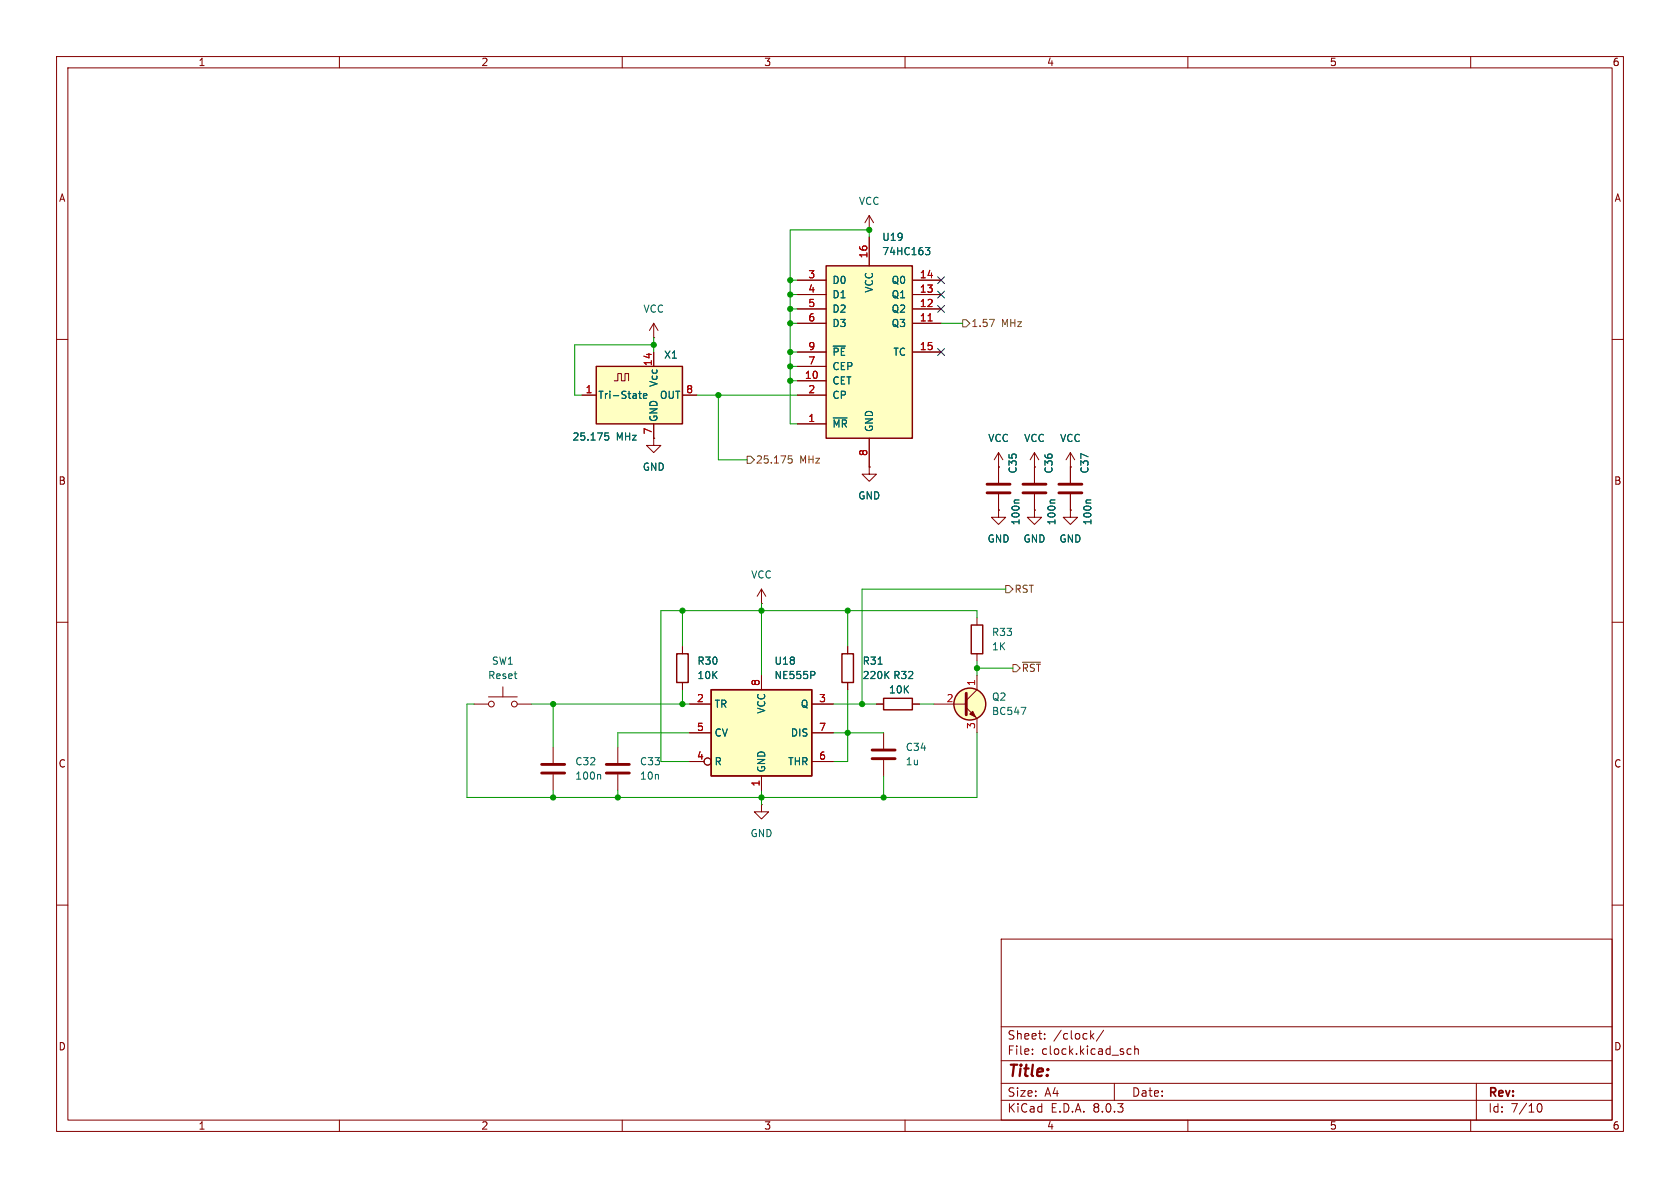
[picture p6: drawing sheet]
(kicad_sch
 (version 20231120)
 (generator "eeschema")
 (generator_version "8.0")
 (paper "A4")
 (lib_symbols
  (symbol "74xx:74LS163"
   (pin_names
    (offset 1.016)) (exclude_from_sim no) (in_bom yes) (on_board yes)
   (property "Reference" "U" (at -7.62 16.51 0) (effects (font (size 1.27 1.27))))
   (property "Value" "74LS163" (at -7.62 -16.51 0) (effects (font (size 1.27 1.27))))
   (property "Footprint" "" (at 0 0 0) (effects (font (size 1.27 1.27)) (hide yes)))
   (property "Datasheet" "http://www.ti.com/lit/gpn/sn74LS163" (at 0 0 0) (effects (font (size 1.27 1.27)) (hide yes)))
   (property "Description" "Synchronous 4-bit programmable binary Counter" (at 0 0 0) (effects (font (size 1.27 1.27)) (hide yes)))
   (property "ki_locked" "" (at 0 0 0) (effects (font (size 1.27 1.27))))
   (symbol "74LS163_1_0"
    (pin input line (at -12.7 -12.7 0) (length 5.08) (name "~{MR}" (effects (font (size 1.27 1.27)))) (number "1" (effects (font (size 1.27 1.27)))))
    (pin input line (at -12.7 -5.08 0) (length 5.08) (name "CET" (effects (font (size 1.27 1.27)))) (number "10" (effects (font (size 1.27 1.27)))))
    (pin output line (at 12.7 5.08 180) (length 5.08) (name "Q3" (effects (font (size 1.27 1.27)))) (number "11" (effects (font (size 1.27 1.27)))))
    (pin output line (at 12.7 7.62 180) (length 5.08) (name "Q2" (effects (font (size 1.27 1.27)))) (number "12" (effects (font (size 1.27 1.27)))))
    (pin output line (at 12.7 10.16 180) (length 5.08) (name "Q1" (effects (font (size 1.27 1.27)))) (number "13" (effects (font (size 1.27 1.27)))))
    (pin output line (at 12.7 12.7 180) (length 5.08) (name "Q0" (effects (font (size 1.27 1.27)))) (number "14" (effects (font (size 1.27 1.27)))))
    (pin output line (at 12.7 0 180) (length 5.08) (name "TC" (effects (font (size 1.27 1.27)))) (number "15" (effects (font (size 1.27 1.27)))))
    (pin power_in line (at 0 20.32 270) (length 5.08) (name "VCC" (effects (font (size 1.27 1.27)))) (number "16" (effects (font (size 1.27 1.27)))))
    (pin input line (at -12.7 -7.62 0) (length 5.08) (name "CP" (effects (font (size 1.27 1.27)))) (number "2" (effects (font (size 1.27 1.27)))))
    (pin input line (at -12.7 12.7 0) (length 5.08) (name "D0" (effects (font (size 1.27 1.27)))) (number "3" (effects (font (size 1.27 1.27)))))
    (pin input line (at -12.7 10.16 0) (length 5.08) (name "D1" (effects (font (size 1.27 1.27)))) (number "4" (effects (font (size 1.27 1.27)))))
    (pin input line (at -12.7 7.62 0) (length 5.08) (name "D2" (effects (font (size 1.27 1.27)))) (number "5" (effects (font (size 1.27 1.27)))))
    (pin input line (at -12.7 5.08 0) (length 5.08) (name "D3" (effects (font (size 1.27 1.27)))) (number "6" (effects (font (size 1.27 1.27)))))
    (pin input line (at -12.7 -2.54 0) (length 5.08) (name "CEP" (effects (font (size 1.27 1.27)))) (number "7" (effects (font (size 1.27 1.27)))))
    (pin power_in line (at 0 -20.32 90) (length 5.08) (name "GND" (effects (font (size 1.27 1.27)))) (number "8" (effects (font (size 1.27 1.27)))))
    (pin input line (at -12.7 0 0) (length 5.08) (name "~{PE}" (effects (font (size 1.27 1.27)))) (number "9" (effects (font (size 1.27 1.27))))))
   (symbol "74LS163_1_1"
    (rectangle (start -7.62 15.24) (end 7.62 -15.24) (stroke (width 0.254) (type default)) (fill (type background)))))
  (symbol "Device:C"
   (pin_numbers hide)
   (pin_names
    (offset 0.254)) (exclude_from_sim no) (in_bom yes) (on_board yes)
   (property "Reference" "C" (at 0.635 2.54 0) (effects (font (size 1.27 1.27)) (justify left)))
   (property "Value" "C" (at 0.635 -2.54 0) (effects (font (size 1.27 1.27)) (justify left)))
   (property "Footprint" "" (at 0.9652 -3.81 0) (effects (font (size 1.27 1.27)) (hide yes)))
   (property "Datasheet" "~" (at 0 0 0) (effects (font (size 1.27 1.27)) (hide yes)))
   (property "Description" "Unpolarized capacitor" (at 0 0 0) (effects (font (size 1.27 1.27)) (hide yes)))
   (symbol "C_0_1"
    (polyline (pts (xy -2.032 -0.762) (xy 2.032 -0.762)) (stroke (width 0.508) (type default)) (fill (type none)))
    (polyline (pts (xy -2.032 0.762) (xy 2.032 0.762)) (stroke (width 0.508) (type default)) (fill (type none))))
   (symbol "C_1_1"
    (pin passive line (at 0 3.81 270) (length 2.794) (name "~" (effects (font (size 1.27 1.27)))) (number "1" (effects (font (size 1.27 1.27)))))
    (pin passive line (at 0 -3.81 90) (length 2.794) (name "~" (effects (font (size 1.27 1.27)))) (number "2" (effects (font (size 1.27 1.27)))))))
  (symbol "Device:R"
   (pin_numbers hide)
   (pin_names
    (offset 0)) (exclude_from_sim no) (in_bom yes) (on_board yes)
   (property "Reference" "R" (at 2.032 0 90) (effects (font (size 1.27 1.27))))
   (property "Value" "R" (at 0 0 90) (effects (font (size 1.27 1.27))))
   (property "Footprint" "" (at -1.778 0 90) (effects (font (size 1.27 1.27)) (hide yes)))
   (property "Datasheet" "~" (at 0 0 0) (effects (font (size 1.27 1.27)) (hide yes)))
   (property "Description" "Resistor" (at 0 0 0) (effects (font (size 1.27 1.27)) (hide yes)))
   (symbol "R_0_1"
    (rectangle (start -1.016 -2.54) (end 1.016 2.54) (stroke (width 0.254) (type default)) (fill (type none))))
   (symbol "R_1_1"
    (pin passive line (at 0 3.81 270) (length 1.27) (name "~" (effects (font (size 1.27 1.27)))) (number "1" (effects (font (size 1.27 1.27)))))
    (pin passive line (at 0 -3.81 90) (length 1.27) (name "~" (effects (font (size 1.27 1.27)))) (number "2" (effects (font (size 1.27 1.27)))))))
  (symbol "Oscillator:ACO-xxxMHz-A"
   (pin_names
    (offset 0.254)) (exclude_from_sim no) (in_bom yes) (on_board yes)
   (property "Reference" "X" (at -5.08 6.35 0) (effects (font (size 1.27 1.27)) (justify left)))
   (property "Value" "ACO-xxxMHz-A" (at 1.27 -6.35 0) (effects (font (size 1.27 1.27)) (justify left)))
   (property "Footprint" "Oscillator:Oscillator_DIP-14" (at 11.43 -8.89 0) (effects (font (size 1.27 1.27)) (hide yes)))
   (property "Datasheet" "http://www.conwin.com/datasheets/cx/cx030.pdf" (at -6.985 3.175 0) (effects (font (size 1.27 1.27)) (hide yes)))
   (property "Description" "HCMOS Crystal Clock Oscillator, DIP14-style metal package" (at 0 0 0) (effects (font (size 1.27 1.27)) (hide yes)))
   (symbol "ACO-xxxMHz-A_0_1"
    (rectangle (start -10.16 5.08) (end 5.08 -5.08) (stroke (width 0.254) (type default)) (fill (type background)))
    (polyline (pts (xy -6.985 2.54) (xy -6.35 2.54) (xy -6.35 3.81) (xy -5.715 3.81) (xy -5.715 2.54) (xy -5.08 2.54) (xy -5.08 3.81) (xy -4.445 3.81) (xy -4.445 2.54)) (stroke (width 0) (type default)) (fill (type none))))
   (symbol "ACO-xxxMHz-A_1_1"
    (pin input line (at -12.7 0 0) (length 2.54) (name "Tri-State" (effects (font (size 1.27 1.27)))) (number "1" (effects (font (size 1.27 1.27)))))
    (pin power_in line (at 0 7.62 270) (length 2.54) (name "Vcc" (effects (font (size 1.27 1.27)))) (number "14" (effects (font (size 1.27 1.27)))))
    (pin power_in line (at 0 -7.62 90) (length 2.54) (name "GND" (effects (font (size 1.27 1.27)))) (number "7" (effects (font (size 1.27 1.27)))))
    (pin output line (at 7.62 0 180) (length 2.54) (name "OUT" (effects (font (size 1.27 1.27)))) (number "8" (effects (font (size 1.27 1.27)))))))
  (symbol "PCM_Transistor_BJT_AKL:BC547"
   (pin_names hide) (exclude_from_sim no) (in_bom yes) (on_board yes)
   (property "Reference" "Q" (at 5.08 1.27 0) (effects (font (size 1.27 1.27)) (justify left)))
   (property "Value" "BC547" (at 5.08 -1.27 0) (effects (font (size 1.27 1.27)) (justify left)))
   (property "Footprint" "Package_TO_SOT_THT_AKL:TO-92_Inline_Wide_CBE" (at 5.08 2.54 0) (effects (font (size 1.27 1.27)) (hide yes)))
   (property "Datasheet" "https://www.tme.eu/Document/6c5d898a533a0762c2bc33eb26c283a8/BC546-550-DTE.pdf" (at 0 0 0) (effects (font (size 1.27 1.27)) (hide yes)))
   (property "Description" "NPN TO-92 transistor, 45V, 100mA, 500mW, Complementary to BC557, Alternate KiCAD Library" (at 0 0 0) (effects (font (size 1.27 1.27)) (hide yes)))
   (symbol "BC547_0_1"
    (polyline (pts (xy 0.635 0.635) (xy 2.54 2.54)) (stroke (width 0) (type default)) (fill (type none)))
    (polyline (pts (xy 0.635 -0.635) (xy 2.54 -2.54) (xy 2.54 -2.54)) (stroke (width 0) (type default)) (fill (type none)))
    (polyline (pts (xy 0.635 1.905) (xy 0.635 -1.905) (xy 0.635 -1.905)) (stroke (width 0.508) (type default)) (fill (type none)))
    (polyline (pts (xy 1.27 -1.778) (xy 1.778 -1.27) (xy 2.286 -2.286) (xy 1.27 -1.778) (xy 1.27 -1.778)) (stroke (width 0) (type default)) (fill (type outline)))
    (circle (center 1.27 0) (radius 2.8194) (stroke (width 0.254) (type default)) (fill (type background))))
   (symbol "BC547_1_1"
    (pin passive line (at 2.54 5.08 270) (length 2.54) (name "C" (effects (font (size 1.27 1.27)))) (number "1" (effects (font (size 1.27 1.27)))))
    (pin input line (at -5.08 0 0) (length 5.715) (name "B" (effects (font (size 1.27 1.27)))) (number "2" (effects (font (size 1.27 1.27)))))
    (pin passive line (at 2.54 -5.08 90) (length 2.54) (name "E" (effects (font (size 1.27 1.27)))) (number "3" (effects (font (size 1.27 1.27)))))))
  (symbol "Switch:SW_Omron_B3FS"
   (pin_numbers hide)
   (pin_names
    (offset 1.016) hide) (exclude_from_sim no) (in_bom yes) (on_board yes)
   (property "Reference" "SW" (at 1.27 2.54 0) (effects (font (size 1.27 1.27)) (justify left)))
   (property "Value" "SW_Omron_B3FS" (at 0 -1.524 0) (effects (font (size 1.27 1.27))))
   (property "Footprint" "" (at 0 5.08 0) (effects (font (size 1.27 1.27)) (hide yes)))
   (property "Datasheet" "https://omronfs.omron.com/en_US/ecb/products/pdf/en-b3fs.pdf" (at 0 5.08 0) (effects (font (size 1.27 1.27)) (hide yes)))
   (property "Description" "Omron B3FS 6x6mm single pole normally-open tactile switch" (at 0 0 0) (effects (font (size 1.27 1.27)) (hide yes)))
   (symbol "SW_Omron_B3FS_0_1"
    (circle (center -2.032 0) (radius 0.508) (stroke (width 0) (type default)) (fill (type none)))
    (polyline (pts (xy 0 1.27) (xy 0 3.048)) (stroke (width 0) (type default)) (fill (type none)))
    (polyline (pts (xy 2.54 1.27) (xy -2.54 1.27)) (stroke (width 0) (type default)) (fill (type none)))
    (circle (center 2.032 0) (radius 0.508) (stroke (width 0) (type default)) (fill (type none)))
    (pin passive line (at -5.08 0 0) (length 2.54) (name "1" (effects (font (size 1.27 1.27)))) (number "1" (effects (font (size 1.27 1.27)))))
    (pin passive line (at 5.08 0 180) (length 2.54) (name "2" (effects (font (size 1.27 1.27)))) (number "2" (effects (font (size 1.27 1.27)))))))
  (symbol "Timer:NE555P" (exclude_from_sim no) (in_bom yes) (on_board yes)
   (property "Reference" "U" (at -10.16 8.89 0) (effects (font (size 1.27 1.27)) (justify left)))
   (property "Value" "NE555P" (at 2.54 8.89 0) (effects (font (size 1.27 1.27)) (justify left)))
   (property "Footprint" "Package_DIP:DIP-8_W7.62mm" (at 16.51 -10.16 0) (effects (font (size 1.27 1.27)) (hide yes)))
   (property "Datasheet" "http://www.ti.com/lit/ds/symlink/ne555.pdf" (at 21.59 -10.16 0) (effects (font (size 1.27 1.27)) (hide yes)))
   (property "Description" "Precision Timers, 555 compatible,  PDIP-8" (at 0 0 0) (effects (font (size 1.27 1.27)) (hide yes)))
   (symbol "NE555P_0_0"
    (pin power_in line (at 0 -10.16 90) (length 2.54) (name "GND" (effects (font (size 1.27 1.27)))) (number "1" (effects (font (size 1.27 1.27)))))
    (pin power_in line (at 0 10.16 270) (length 2.54) (name "VCC" (effects (font (size 1.27 1.27)))) (number "8" (effects (font (size 1.27 1.27))))))
   (symbol "NE555P_0_1"
    (rectangle (start -8.89 -7.62) (end 8.89 7.62) (stroke (width 0.254) (type default)) (fill (type background)))
    (rectangle (start -8.89 -7.62) (end 8.89 7.62) (stroke (width 0.254) (type default)) (fill (type background))))
   (symbol "NE555P_1_1"
    (pin input line (at -12.7 5.08 0) (length 3.81) (name "TR" (effects (font (size 1.27 1.27)))) (number "2" (effects (font (size 1.27 1.27)))))
    (pin output line (at 12.7 5.08 180) (length 3.81) (name "Q" (effects (font (size 1.27 1.27)))) (number "3" (effects (font (size 1.27 1.27)))))
    (pin input inverted (at -12.7 -5.08 0) (length 3.81) (name "R" (effects (font (size 1.27 1.27)))) (number "4" (effects (font (size 1.27 1.27)))))
    (pin input line (at -12.7 0 0) (length 3.81) (name "CV" (effects (font (size 1.27 1.27)))) (number "5" (effects (font (size 1.27 1.27)))))
    (pin input line (at 12.7 -5.08 180) (length 3.81) (name "THR" (effects (font (size 1.27 1.27)))) (number "6" (effects (font (size 1.27 1.27)))))
    (pin input line (at 12.7 0 180) (length 3.81) (name "DIS" (effects (font (size 1.27 1.27)))) (number "7" (effects (font (size 1.27 1.27)))))))
  (symbol "power:GND"
   (power)
   (pin_numbers hide)
   (pin_names
    (offset 0) hide) (exclude_from_sim no) (in_bom yes) (on_board yes)
   (property "Reference" "#PWR" (at 0 -6.35 0) (effects (font (size 1.27 1.27)) (hide yes)))
   (property "Value" "GND" (at 0 -3.81 0) (effects (font (size 1.27 1.27))))
   (property "Footprint" "" (at 0 0 0) (effects (font (size 1.27 1.27)) (hide yes)))
   (property "Datasheet" "" (at 0 0 0) (effects (font (size 1.27 1.27)) (hide yes)))
   (property "Description" "Power symbol creates a global label with name \"GND\" , ground" (at 0 0 0) (effects (font (size 1.27 1.27)) (hide yes)))
   (symbol "GND_0_1"
    (polyline (pts (xy 0 0) (xy 0 -1.27) (xy 1.27 -1.27) (xy 0 -2.54) (xy -1.27 -1.27) (xy 0 -1.27)) (stroke (width 0) (type default)) (fill (type none))))
   (symbol "GND_1_1"
    (pin power_in line (at 0 0 270) (length 0) (name "~" (effects (font (size 1.27 1.27)))) (number "1" (effects (font (size 1.27 1.27)))))))
  (symbol "power:VCC"
   (power)
   (pin_numbers hide)
   (pin_names
    (offset 0) hide) (exclude_from_sim no) (in_bom yes) (on_board yes)
   (property "Reference" "#PWR" (at 0 -3.81 0) (effects (font (size 1.27 1.27)) (hide yes)))
   (property "Value" "VCC" (at 0 3.556 0) (effects (font (size 1.27 1.27))))
   (property "Footprint" "" (at 0 0 0) (effects (font (size 1.27 1.27)) (hide yes)))
   (property "Datasheet" "" (at 0 0 0) (effects (font (size 1.27 1.27)) (hide yes)))
   (property "Description" "Power symbol creates a global label with name \"VCC\"" (at 0 0 0) (effects (font (size 1.27 1.27)) (hide yes)))
   (symbol "VCC_0_1"
    (polyline (pts (xy -0.762 1.27) (xy 0 2.54)) (stroke (width 0) (type default)) (fill (type none)))
    (polyline (pts (xy 0 0) (xy 0 2.54)) (stroke (width 0) (type default)) (fill (type none)))
    (polyline (pts (xy 0 2.54) (xy 0.762 1.27)) (stroke (width 0) (type default)) (fill (type none))))
   (symbol "VCC_1_1"
    (pin power_in line (at 0 0 90) (length 0) (name "~" (effects (font (size 1.27 1.27)))) (number "1" (effects (font (size 1.27 1.27))))))))
 (junction
  (at 97.79 140.97)
  (diameter 0)
  (color 0 0 0 0))
 (junction
  (at 115.57 60.96)
  (diameter 0)
  (color 0 0 0 0))
 (junction
  (at 139.7 49.53)
  (diameter 0)
  (color 0 0 0 0))
 (junction
  (at 156.21 140.97)
  (diameter 0)
  (color 0 0 0 0))
 (junction
  (at 172.72 118.11)
  (diameter 0)
  (color 0 0 0 0))
 (junction
  (at 97.79 124.46)
  (diameter 0)
  (color 0 0 0 0))
 (junction
  (at 120.65 124.46)
  (diameter 0)
  (color 0 0 0 0))
 (junction
  (at 127 69.85)
  (diameter 0)
  (color 0 0 0 0))
 (junction
  (at 134.62 107.95)
  (diameter 0)
  (color 0 0 0 0))
 (junction
  (at 139.7 62.23)
  (diameter 0)
  (color 0 0 0 0))
 (junction
  (at 139.7 52.07)
  (diameter 0)
  (color 0 0 0 0))
 (junction
  (at 149.86 129.54)
  (diameter 0)
  (color 0 0 0 0))
 (junction
  (at 149.86 107.95)
  (diameter 0)
  (color 0 0 0 0))
 (junction
  (at 139.7 57.15)
  (diameter 0)
  (color 0 0 0 0))
 (junction
  (at 120.65 107.95)
  (diameter 0)
  (color 0 0 0 0))
 (junction
  (at 109.22 140.97)
  (diameter 0)
  (color 0 0 0 0))
 (junction
  (at 153.67 40.64)
  (diameter 0)
  (color 0 0 0 0))
 (junction
  (at 134.62 140.97)
  (diameter 0)
  (color 0 0 0 0))
 (junction
  (at 139.7 64.77)
  (diameter 0)
  (color 0 0 0 0))
 (junction
  (at 139.7 67.31)
  (diameter 0)
  (color 0 0 0 0))
 (junction
  (at 152.4 124.46)
  (diameter 0)
  (color 0 0 0 0))
 (junction
  (at 139.7 54.61)
  (diameter 0)
  (color 0 0 0 0))
 (no_connect
  (at 166.37 52.07))
 (no_connect
  (at 166.37 49.53))
 (no_connect
  (at 166.37 54.61))
 (no_connect
  (at 166.37 62.23))
 (wire
  (pts (xy 82.55 140.97) (xy 97.79 140.97))
  (stroke (width 0) (type default)))
 (wire
  (pts (xy 139.7 40.64) (xy 139.7 49.53))
  (stroke (width 0) (type default)))
 (wire
  (pts (xy 134.62 107.95) (xy 149.86 107.95))
  (stroke (width 0) (type default)))
 (wire
  (pts (xy 139.7 49.53) (xy 139.7 52.07))
  (stroke (width 0) (type default)))
 (wire
  (pts (xy 134.62 140.97) (xy 156.21 140.97))
  (stroke (width 0) (type default)))
 (wire
  (pts (xy 116.84 134.62) (xy 121.92 134.62))
  (stroke (width 0) (type default)))
 (wire
  (pts (xy 82.55 124.46) (xy 82.55 140.97))
  (stroke (width 0) (type default)))
 (wire
  (pts (xy 134.62 140.97) (xy 109.22 140.97))
  (stroke (width 0) (type default)))
 (wire
  (pts (xy 97.79 124.46) (xy 97.79 132.08))
  (stroke (width 0) (type default)))
 (wire
  (pts (xy 149.86 107.95) (xy 172.72 107.95))
  (stroke (width 0) (type default)))
 (wire
  (pts (xy 152.4 104.14) (xy 152.4 124.46))
  (stroke (width 0) (type default)))
 (wire
  (pts (xy 170.18 57.15) (xy 166.37 57.15))
  (stroke (width 0) (type default)))
 (wire
  (pts (xy 116.84 134.62) (xy 116.84 107.95))
  (stroke (width 0) (type default)))
 (wire
  (pts (xy 120.65 107.95) (xy 120.65 114.3))
  (stroke (width 0) (type default)))
 (wire
  (pts (xy 139.7 64.77) (xy 139.7 67.31))
  (stroke (width 0) (type default)))
 (wire
  (pts (xy 139.7 64.77) (xy 140.97 64.77))
  (stroke (width 0) (type default)))
 (wire
  (pts (xy 156.21 137.16) (xy 156.21 140.97))
  (stroke (width 0) (type default)))
 (wire
  (pts (xy 147.32 129.54) (xy 149.86 129.54))
  (stroke (width 0) (type default)))
 (wire
  (pts (xy 139.7 62.23) (xy 139.7 64.77))
  (stroke (width 0) (type default)))
 (wire
  (pts (xy 115.57 60.96) (xy 101.6 60.96))
  (stroke (width 0) (type default)))
 (wire
  (pts (xy 134.62 107.95) (xy 134.62 119.38))
  (stroke (width 0) (type default)))
 (wire
  (pts (xy 139.7 52.07) (xy 139.7 54.61))
  (stroke (width 0) (type default)))
 (wire
  (pts (xy 101.6 69.85) (xy 102.87 69.85))
  (stroke (width 0) (type default)))
 (wire
  (pts (xy 83.82 124.46) (xy 82.55 124.46))
  (stroke (width 0) (type default)))
 (wire
  (pts (xy 162.56 124.46) (xy 165.1 124.46))
  (stroke (width 0) (type default)))
 (wire
  (pts (xy 109.22 140.97) (xy 109.22 139.7))
  (stroke (width 0) (type default)))
 (wire
  (pts (xy 127 69.85) (xy 140.97 69.85))
  (stroke (width 0) (type default)))
 (wire
  (pts (xy 172.72 140.97) (xy 172.72 129.54))
  (stroke (width 0) (type default)))
 (wire
  (pts (xy 97.79 140.97) (xy 97.79 139.7))
  (stroke (width 0) (type default)))
 (wire
  (pts (xy 152.4 124.46) (xy 154.94 124.46))
  (stroke (width 0) (type default)))
 (wire
  (pts (xy 139.7 54.61) (xy 140.97 54.61))
  (stroke (width 0) (type default)))
 (wire
  (pts (xy 139.7 57.15) (xy 139.7 62.23))
  (stroke (width 0) (type default)))
 (wire
  (pts (xy 153.67 40.64) (xy 139.7 40.64))
  (stroke (width 0) (type default)))
 (wire
  (pts (xy 121.92 124.46) (xy 120.65 124.46))
  (stroke (width 0) (type default)))
 (wire
  (pts (xy 115.57 59.69) (xy 115.57 60.96))
  (stroke (width 0) (type default)))
 (wire
  (pts (xy 172.72 118.11) (xy 172.72 119.38))
  (stroke (width 0) (type default)))
 (wire
  (pts (xy 120.65 124.46) (xy 120.65 121.92))
  (stroke (width 0) (type default)))
 (wire
  (pts (xy 140.97 49.53) (xy 139.7 49.53))
  (stroke (width 0) (type default)))
 (wire
  (pts (xy 149.86 107.95) (xy 149.86 114.3))
  (stroke (width 0) (type default)))
 (wire
  (pts (xy 109.22 129.54) (xy 109.22 132.08))
  (stroke (width 0) (type default)))
 (wire
  (pts (xy 134.62 106.68) (xy 134.62 107.95))
  (stroke (width 0) (type default)))
 (wire
  (pts (xy 172.72 107.95) (xy 172.72 109.22))
  (stroke (width 0) (type default)))
 (wire
  (pts (xy 156.21 140.97) (xy 172.72 140.97))
  (stroke (width 0) (type default)))
 (wire
  (pts (xy 123.19 69.85) (xy 127 69.85))
  (stroke (width 0) (type default)))
 (wire
  (pts (xy 116.84 107.95) (xy 120.65 107.95))
  (stroke (width 0) (type default)))
 (wire
  (pts (xy 120.65 124.46) (xy 97.79 124.46))
  (stroke (width 0) (type default)))
 (wire
  (pts (xy 134.62 140.97) (xy 134.62 139.7))
  (stroke (width 0) (type default)))
 (wire
  (pts (xy 149.86 129.54) (xy 149.86 121.92))
  (stroke (width 0) (type default)))
 (wire
  (pts (xy 109.22 140.97) (xy 97.79 140.97))
  (stroke (width 0) (type default)))
 (wire
  (pts (xy 115.57 60.96) (xy 115.57 62.23))
  (stroke (width 0) (type default)))
 (wire
  (pts (xy 139.7 67.31) (xy 139.7 74.93))
  (stroke (width 0) (type default)))
 (wire
  (pts (xy 132.08 81.28) (xy 127 81.28))
  (stroke (width 0) (type default)))
 (wire
  (pts (xy 153.67 41.91) (xy 153.67 40.64))
  (stroke (width 0) (type default)))
 (wire
  (pts (xy 172.72 118.11) (xy 179.07 118.11))
  (stroke (width 0) (type default)))
 (wire
  (pts (xy 101.6 60.96) (xy 101.6 69.85))
  (stroke (width 0) (type default)))
 (wire
  (pts (xy 120.65 107.95) (xy 134.62 107.95))
  (stroke (width 0) (type default)))
 (wire
  (pts (xy 139.7 52.07) (xy 140.97 52.07))
  (stroke (width 0) (type default)))
 (wire
  (pts (xy 139.7 74.93) (xy 140.97 74.93))
  (stroke (width 0) (type default)))
 (wire
  (pts (xy 149.86 129.54) (xy 156.21 129.54))
  (stroke (width 0) (type default)))
 (wire
  (pts (xy 139.7 57.15) (xy 140.97 57.15))
  (stroke (width 0) (type default)))
 (wire
  (pts (xy 93.98 124.46) (xy 97.79 124.46))
  (stroke (width 0) (type default)))
 (wire
  (pts (xy 139.7 54.61) (xy 139.7 57.15))
  (stroke (width 0) (type default)))
 (wire
  (pts (xy 177.8 104.14) (xy 152.4 104.14))
  (stroke (width 0) (type default)))
 (wire
  (pts (xy 127 81.28) (xy 127 69.85))
  (stroke (width 0) (type default)))
 (wire
  (pts (xy 139.7 67.31) (xy 140.97 67.31))
  (stroke (width 0) (type default)))
 (wire
  (pts (xy 147.32 134.62) (xy 149.86 134.62))
  (stroke (width 0) (type default)))
 (wire
  (pts (xy 172.72 116.84) (xy 172.72 118.11))
  (stroke (width 0) (type default)))
 (wire
  (pts (xy 139.7 62.23) (xy 140.97 62.23))
  (stroke (width 0) (type default)))
 (wire
  (pts (xy 134.62 142.24) (xy 134.62 140.97))
  (stroke (width 0) (type default)))
 (wire
  (pts (xy 147.32 124.46) (xy 152.4 124.46))
  (stroke (width 0) (type default)))
 (wire
  (pts (xy 121.92 129.54) (xy 109.22 129.54))
  (stroke (width 0) (type default)))
 (wire
  (pts (xy 149.86 134.62) (xy 149.86 129.54))
  (stroke (width 0) (type default)))
 (hierarchical_label "25.175 MHz"
  (shape output)
  (at 132.08 81.28 0)
  (fields_autoplaced yes)
  (effects (font (size 1.27 1.27)) (justify left)))
 (hierarchical_label "~{RST}"
  (shape output)
  (at 179.07 118.11 0)
  (fields_autoplaced yes)
  (effects (font (size 1.27 1.27)) (justify left)))
 (hierarchical_label "RST"
  (shape output)
  (at 177.8 104.14 0)
  (fields_autoplaced yes)
  (effects (font (size 1.27 1.27)) (justify left)))
 (hierarchical_label "1.57 MHz"
  (shape output)
  (at 170.18 57.15 0)
  (fields_autoplaced yes)
  (effects (font (size 1.27 1.27)) (justify left)))
 (symbol
  (lib_id "power:VCC")
  (at 176.53 82.55 0)
  (unit 1)
  (exclude_from_sim no)
  (in_bom yes)
  (on_board yes)
  (dnp no)
  (fields_autoplaced yes)
  (property "Reference" "#PWR0109" (at 176.53 86.36 0) (effects (font (size 1.27 1.27)) (hide yes)))
  (property "Value" "VCC" (at 176.53 77.47 0) (effects (font (size 1.27 1.27))))
  (property "Footprint" "" (at 176.53 82.55 0) (effects (font (size 1.27 1.27)) (hide yes)))
  (property "Datasheet" "" (at 176.53 82.55 0) (effects (font (size 1.27 1.27)) (hide yes)))
  (property "Description" "Power symbol creates a global label with name \"VCC\"" (at 176.53 82.55 0) (effects (font (size 1.27 1.27)) (hide yes)))
  (pin "1"))
 (symbol
  (lib_id "Device:R")
  (at 149.86 118.11 0)
  (unit 1)
  (exclude_from_sim no)
  (in_bom yes)
  (on_board yes)
  (dnp no)
  (fields_autoplaced yes)
  (property "Reference" "R31" (at 152.4 116.8399 0) (effects (font (size 1.27 1.27)) (justify left)))
  (property "Value" "220K" (at 152.4 119.3799 0) (effects (font (size 1.27 1.27)) (justify left)))
  (property "Footprint" "Resistor_THT:R_Axial_DIN0207_L6.3mm_D2.5mm_P7.62mm_Horizontal" (at 148.082 118.11 90) (effects (font (size 1.27 1.27)) (hide yes)))
  (property "Datasheet" "~" (at 149.86 118.11 0) (effects (font (size 1.27 1.27)) (hide yes)))
  (property "Description" "Resistor" (at 149.86 118.11 0) (effects (font (size 1.27 1.27)) (hide yes)))
  (pin "1")
  (pin "2"))
 (symbol
  (lib_id "power:GND")
  (at 182.88 90.17 0)
  (unit 1)
  (exclude_from_sim no)
  (in_bom yes)
  (on_board yes)
  (dnp no)
  (fields_autoplaced yes)
  (property "Reference" "#PWR0112" (at 182.88 96.52 0) (effects (font (size 1.27 1.27)) (hide yes)))
  (property "Value" "GND" (at 182.88 95.25 0) (effects (font (size 1.27 1.27))))
  (property "Footprint" "" (at 182.88 90.17 0) (effects (font (size 1.27 1.27)) (hide yes)))
  (property "Datasheet" "" (at 182.88 90.17 0) (effects (font (size 1.27 1.27)) (hide yes)))
  (property "Description" "Power symbol creates a global label with name \"GND\" , ground" (at 182.88 90.17 0) (effects (font (size 1.27 1.27)) (hide yes)))
  (pin "1"))
 (symbol
  (lib_id "power:VCC")
  (at 134.62 106.68 0)
  (unit 1)
  (exclude_from_sim no)
  (in_bom yes)
  (on_board yes)
  (dnp no)
  (fields_autoplaced yes)
  (property "Reference" "#PWR0105" (at 134.62 110.49 0) (effects (font (size 1.27 1.27)) (hide yes)))
  (property "Value" "VCC" (at 134.62 101.6 0) (effects (font (size 1.27 1.27))))
  (property "Footprint" "" (at 134.62 106.68 0) (effects (font (size 1.27 1.27)) (hide yes)))
  (property "Datasheet" "" (at 134.62 106.68 0) (effects (font (size 1.27 1.27)) (hide yes)))
  (property "Description" "Power symbol creates a global label with name \"VCC\"" (at 134.62 106.68 0) (effects (font (size 1.27 1.27)) (hide yes)))
  (pin "1"))
 (symbol
  (lib_id "power:VCC")
  (at 115.57 59.69 0)
  (unit 1)
  (exclude_from_sim no)
  (in_bom yes)
  (on_board yes)
  (dnp no)
  (fields_autoplaced yes)
  (property "Reference" "#PWR016" (at 115.57 63.5 0) (effects (font (size 1.27 1.27)) (hide yes)))
  (property "Value" "VCC" (at 115.57 54.61 0) (effects (font (size 1.27 1.27))))
  (property "Footprint" "" (at 115.57 59.69 0) (effects (font (size 1.27 1.27)) (hide yes)))
  (property "Datasheet" "" (at 115.57 59.69 0) (effects (font (size 1.27 1.27)) (hide yes)))
  (property "Description" "Power symbol creates a global label with name \"VCC\"" (at 115.57 59.69 0) (effects (font (size 1.27 1.27)) (hide yes)))
  (pin "1"))
 (symbol
  (lib_id "Timer:NE555P")
  (at 134.62 129.54 0)
  (unit 1)
  (exclude_from_sim no)
  (in_bom yes)
  (on_board yes)
  (dnp no)
  (fields_autoplaced yes)
  (property "Reference" "U18" (at 136.8141 116.84 0) (effects (font (size 1.27 1.27)) (justify left)))
  (property "Value" "NE555P" (at 136.8141 119.38 0) (effects (font (size 1.27 1.27)) (justify left)))
  (property "Footprint" "Package_DIP:DIP-8_W7.62mm" (at 151.13 139.7 0) (effects (font (size 1.27 1.27)) (hide yes)))
  (property "Datasheet" "http://www.ti.com/lit/ds/symlink/ne555.pdf" (at 156.21 139.7 0) (effects (font (size 1.27 1.27)) (hide yes)))
  (property "Description" "Precision Timers, 555 compatible,  PDIP-8" (at 134.62 129.54 0) (effects (font (size 1.27 1.27)) (hide yes)))
  (pin "8")
  (pin "6")
  (pin "1")
  (pin "2")
  (pin "5")
  (pin "4")
  (pin "3")
  (pin "7"))
 (symbol
  (lib_id "Device:C")
  (at 97.79 135.89 0)
  (unit 1)
  (exclude_from_sim no)
  (in_bom yes)
  (on_board yes)
  (dnp no)
  (fields_autoplaced yes)
  (property "Reference" "C32" (at 101.6 134.6199 0) (effects (font (size 1.27 1.27)) (justify left)))
  (property "Value" "100n" (at 101.6 137.1599 0) (effects (font (size 1.27 1.27)) (justify left)))
  (property "Footprint" "Capacitor_THT:C_Disc_D5.0mm_W2.5mm_P2.50mm" (at 98.7552 139.7 0) (effects (font (size 1.27 1.27)) (hide yes)))
  (property "Datasheet" "~" (at 97.79 135.89 0) (effects (font (size 1.27 1.27)) (hide yes)))
  (property "Description" "Unpolarized capacitor" (at 97.79 135.89 0) (effects (font (size 1.27 1.27)) (hide yes)))
  (pin "2")
  (pin "1"))
 (symbol
  (lib_id "Device:C")
  (at 182.88 86.36 0)
  (unit 1)
  (exclude_from_sim no)
  (in_bom yes)
  (on_board yes)
  (dnp no)
  (property "Reference" "C36" (at 185.42 83.82 90) (effects (font (size 1.27 1.27)) (justify left)))
  (property "Value" "100n" (at 185.928 92.964 90) (effects (font (size 1.27 1.27)) (justify left)))
  (property "Footprint" "Capacitor_THT:C_Disc_D5.0mm_W2.5mm_P2.50mm" (at 183.8452 90.17 0) (effects (font (size 1.27 1.27)) (hide yes)))
  (property "Datasheet" "~" (at 182.88 86.36 0) (effects (font (size 1.27 1.27)) (hide yes)))
  (property "Description" "Unpolarized capacitor" (at 182.88 86.36 0) (effects (font (size 1.27 1.27)) (hide yes)))
  (pin "2")
  (pin "1"))
 (symbol
  (lib_id "power:GND")
  (at 153.67 82.55 0)
  (unit 1)
  (exclude_from_sim no)
  (in_bom yes)
  (on_board yes)
  (dnp no)
  (fields_autoplaced yes)
  (property "Reference" "#PWR0108" (at 153.67 88.9 0) (effects (font (size 1.27 1.27)) (hide yes)))
  (property "Value" "GND" (at 153.67 87.63 0) (effects (font (size 1.27 1.27))))
  (property "Footprint" "" (at 153.67 82.55 0) (effects (font (size 1.27 1.27)) (hide yes)))
  (property "Datasheet" "" (at 153.67 82.55 0) (effects (font (size 1.27 1.27)) (hide yes)))
  (property "Description" "Power symbol creates a global label with name \"GND\" , ground" (at 153.67 82.55 0) (effects (font (size 1.27 1.27)) (hide yes)))
  (pin "1"))
 (symbol
  (lib_id "Device:C")
  (at 156.21 133.35 0)
  (unit 1)
  (exclude_from_sim no)
  (in_bom yes)
  (on_board yes)
  (dnp no)
  (fields_autoplaced yes)
  (property "Reference" "C34" (at 160.02 132.0799 0) (effects (font (size 1.27 1.27)) (justify left)))
  (property "Value" "1u" (at 160.02 134.6199 0) (effects (font (size 1.27 1.27)) (justify left)))
  (property "Footprint" "Capacitor_THT:C_Disc_D5.0mm_W2.5mm_P2.50mm" (at 157.1752 137.16 0) (effects (font (size 1.27 1.27)) (hide yes)))
  (property "Datasheet" "~" (at 156.21 133.35 0) (effects (font (size 1.27 1.27)) (hide yes)))
  (property "Description" "Unpolarized capacitor" (at 156.21 133.35 0) (effects (font (size 1.27 1.27)) (hide yes)))
  (pin "1")
  (pin "2"))
 (symbol
  (lib_id "Switch:SW_Omron_B3FS")
  (at 88.9 124.46 0)
  (unit 1)
  (exclude_from_sim no)
  (in_bom yes)
  (on_board yes)
  (dnp no)
  (fields_autoplaced yes)
  (property "Reference" "SW1" (at 88.9 116.84 0) (effects (font (size 1.27 1.27))))
  (property "Value" "Reset" (at 88.9 119.38 0) (effects (font (size 1.27 1.27))))
  (property "Footprint" "Button_Switch_THT:SW_TH_Tactile_Omron_B3F-10xx" (at 88.9 119.38 0) (effects (font (size 1.27 1.27)) (hide yes)))
  (property "Datasheet" "https://omronfs.omron.com/en_US/ecb/products/pdf/en-b3fs.pdf" (at 88.9 119.38 0) (effects (font (size 1.27 1.27)) (hide yes)))
  (property "Description" "Omron B3FS 6x6mm single pole normally-open tactile switch" (at 88.9 124.46 0) (effects (font (size 1.27 1.27)) (hide yes)))
  (pin "2")
  (pin "1"))
 (symbol
  (lib_id "Oscillator:ACO-xxxMHz-A")
  (at 115.57 69.85 0)
  (unit 1)
  (exclude_from_sim no)
  (in_bom yes)
  (on_board yes)
  (dnp no)
  (property "Reference" "X1" (at 118.618 62.738 0) (effects (font (size 1.27 1.27))))
  (property "Value" "25.175 MHz" (at 106.934 77.216 0) (effects (font (size 1.27 1.27))))
  (property "Footprint" "Oscillator:Oscillator_DIP-14" (at 127 78.74 0) (effects (font (size 1.27 1.27)) (hide yes)))
  (property "Datasheet" "http://www.conwin.com/datasheets/cx/cx030.pdf" (at 108.585 66.675 0) (effects (font (size 1.27 1.27)) (hide yes)))
  (property "Description" "HCMOS Crystal Clock Oscillator, DIP14-style metal package" (at 115.57 69.85 0) (effects (font (size 1.27 1.27)) (hide yes)))
  (pin "14")
  (pin "7")
  (pin "8")
  (pin "1"))
 (symbol
  (lib_id "Device:C")
  (at 189.23 86.36 0)
  (unit 1)
  (exclude_from_sim no)
  (in_bom yes)
  (on_board yes)
  (dnp no)
  (property "Reference" "C37" (at 191.77 83.82 90) (effects (font (size 1.27 1.27)) (justify left)))
  (property "Value" "100n" (at 192.278 92.964 90) (effects (font (size 1.27 1.27)) (justify left)))
  (property "Footprint" "Capacitor_THT:C_Disc_D5.0mm_W2.5mm_P2.50mm" (at 190.1952 90.17 0) (effects (font (size 1.27 1.27)) (hide yes)))
  (property "Datasheet" "~" (at 189.23 86.36 0) (effects (font (size 1.27 1.27)) (hide yes)))
  (property "Description" "Unpolarized capacitor" (at 189.23 86.36 0) (effects (font (size 1.27 1.27)) (hide yes)))
  (pin "2")
  (pin "1"))
 (symbol
  (lib_id "PCM_Transistor_BJT_AKL:BC547")
  (at 170.18 124.46 0)
  (unit 1)
  (exclude_from_sim no)
  (in_bom yes)
  (on_board yes)
  (dnp no)
  (fields_autoplaced yes)
  (property "Reference" "Q2" (at 175.26 123.1899 0) (effects (font (size 1.27 1.27)) (justify left)))
  (property "Value" "BC547" (at 175.26 125.7299 0) (effects (font (size 1.27 1.27)) (justify left)))
  (property "Footprint" "Package_TO_SOT_THT:TO-92" (at 175.26 121.92 0) (effects (font (size 1.27 1.27)) (hide yes)))
  (property "Datasheet" "https://www.tme.eu/Document/6c5d898a533a0762c2bc33eb26c283a8/BC546-550-DTE.pdf" (at 170.18 124.46 0) (effects (font (size 1.27 1.27)) (hide yes)))
  (property "Description" "NPN TO-92 transistor, 45V, 100mA, 500mW, Complementary to BC557, Alternate KiCAD Library" (at 170.18 124.46 0) (effects (font (size 1.27 1.27)) (hide yes)))
  (pin "3")
  (pin "2")
  (pin "1"))
 (symbol
  (lib_id "Device:C")
  (at 176.53 86.36 0)
  (unit 1)
  (exclude_from_sim no)
  (in_bom yes)
  (on_board yes)
  (dnp no)
  (property "Reference" "C35" (at 179.07 83.82 90) (effects (font (size 1.27 1.27)) (justify left)))
  (property "Value" "100n" (at 179.578 92.964 90) (effects (font (size 1.27 1.27)) (justify left)))
  (property "Footprint" "Capacitor_THT:C_Disc_D5.0mm_W2.5mm_P2.50mm" (at 177.4952 90.17 0) (effects (font (size 1.27 1.27)) (hide yes)))
  (property "Datasheet" "~" (at 176.53 86.36 0) (effects (font (size 1.27 1.27)) (hide yes)))
  (property "Description" "Unpolarized capacitor" (at 176.53 86.36 0) (effects (font (size 1.27 1.27)) (hide yes)))
  (pin "2")
  (pin "1"))
 (symbol
  (lib_id "power:GND")
  (at 115.57 77.47 0)
  (unit 1)
  (exclude_from_sim no)
  (in_bom yes)
  (on_board yes)
  (dnp no)
  (fields_autoplaced yes)
  (property "Reference" "#PWR017" (at 115.57 83.82 0) (effects (font (size 1.27 1.27)) (hide yes)))
  (property "Value" "GND" (at 115.57 82.55 0) (effects (font (size 1.27 1.27))))
  (property "Footprint" "" (at 115.57 77.47 0) (effects (font (size 1.27 1.27)) (hide yes)))
  (property "Datasheet" "" (at 115.57 77.47 0) (effects (font (size 1.27 1.27)) (hide yes)))
  (property "Description" "Power symbol creates a global label with name \"GND\" , ground" (at 115.57 77.47 0) (effects (font (size 1.27 1.27)) (hide yes)))
  (pin "1"))
 (symbol
  (lib_id "power:VCC")
  (at 182.88 82.55 0)
  (unit 1)
  (exclude_from_sim no)
  (in_bom yes)
  (on_board yes)
  (dnp no)
  (fields_autoplaced yes)
  (property "Reference" "#PWR0111" (at 182.88 86.36 0) (effects (font (size 1.27 1.27)) (hide yes)))
  (property "Value" "VCC" (at 182.88 77.47 0) (effects (font (size 1.27 1.27))))
  (property "Footprint" "" (at 182.88 82.55 0) (effects (font (size 1.27 1.27)) (hide yes)))
  (property "Datasheet" "" (at 182.88 82.55 0) (effects (font (size 1.27 1.27)) (hide yes)))
  (property "Description" "Power symbol creates a global label with name \"VCC\"" (at 182.88 82.55 0) (effects (font (size 1.27 1.27)) (hide yes)))
  (pin "1"))
 (symbol
  (lib_id "74xx:74LS163")
  (at 153.67 62.23 0)
  (unit 1)
  (exclude_from_sim no)
  (in_bom yes)
  (on_board yes)
  (dnp no)
  (fields_autoplaced yes)
  (property "Reference" "U19" (at 155.8641 41.91 0) (effects (font (size 1.27 1.27)) (justify left)))
  (property "Value" "74HC163" (at 155.8641 44.45 0) (effects (font (size 1.27 1.27)) (justify left)))
  (property "Footprint" "Package_DIP:DIP-16_W7.62mm" (at 153.67 62.23 0) (effects (font (size 1.27 1.27)) (hide yes)))
  (property "Datasheet" "http://www.ti.com/lit/gpn/sn74LS163" (at 153.67 62.23 0) (effects (font (size 1.27 1.27)) (hide yes)))
  (property "Description" "Synchronous 4-bit programmable binary Counter" (at 153.67 62.23 0) (effects (font (size 1.27 1.27)) (hide yes)))
  (pin "16")
  (pin "5")
  (pin "6")
  (pin "7")
  (pin "12")
  (pin "11")
  (pin "8")
  (pin "4")
  (pin "2")
  (pin "9")
  (pin "3")
  (pin "1")
  (pin "10")
  (pin "13")
  (pin "14")
  (pin "15"))
 (symbol
  (lib_id "power:GND")
  (at 134.62 142.24 0)
  (unit 1)
  (exclude_from_sim no)
  (in_bom yes)
  (on_board yes)
  (dnp no)
  (fields_autoplaced yes)
  (property "Reference" "#PWR0106" (at 134.62 148.59 0) (effects (font (size 1.27 1.27)) (hide yes)))
  (property "Value" "GND" (at 134.62 147.32 0) (effects (font (size 1.27 1.27))))
  (property "Footprint" "" (at 134.62 142.24 0) (effects (font (size 1.27 1.27)) (hide yes)))
  (property "Datasheet" "" (at 134.62 142.24 0) (effects (font (size 1.27 1.27)) (hide yes)))
  (property "Description" "Power symbol creates a global label with name \"GND\" , ground" (at 134.62 142.24 0) (effects (font (size 1.27 1.27)) (hide yes)))
  (pin "1"))
 (symbol
  (lib_id "power:GND")
  (at 176.53 90.17 0)
  (unit 1)
  (exclude_from_sim no)
  (in_bom yes)
  (on_board yes)
  (dnp no)
  (fields_autoplaced yes)
  (property "Reference" "#PWR0110" (at 176.53 96.52 0) (effects (font (size 1.27 1.27)) (hide yes)))
  (property "Value" "GND" (at 176.53 95.25 0) (effects (font (size 1.27 1.27))))
  (property "Footprint" "" (at 176.53 90.17 0) (effects (font (size 1.27 1.27)) (hide yes)))
  (property "Datasheet" "" (at 176.53 90.17 0) (effects (font (size 1.27 1.27)) (hide yes)))
  (property "Description" "Power symbol creates a global label with name \"GND\" , ground" (at 176.53 90.17 0) (effects (font (size 1.27 1.27)) (hide yes)))
  (pin "1"))
 (symbol
  (lib_id "power:VCC")
  (at 153.67 40.64 0)
  (unit 1)
  (exclude_from_sim no)
  (in_bom yes)
  (on_board yes)
  (dnp no)
  (fields_autoplaced yes)
  (property "Reference" "#PWR0107" (at 153.67 44.45 0) (effects (font (size 1.27 1.27)) (hide yes)))
  (property "Value" "VCC" (at 153.67 35.56 0) (effects (font (size 1.27 1.27))))
  (property "Footprint" "" (at 153.67 40.64 0) (effects (font (size 1.27 1.27)) (hide yes)))
  (property "Datasheet" "" (at 153.67 40.64 0) (effects (font (size 1.27 1.27)) (hide yes)))
  (property "Description" "Power symbol creates a global label with name \"VCC\"" (at 153.67 40.64 0) (effects (font (size 1.27 1.27)) (hide yes)))
  (pin "1"))
 (symbol
  (lib_id "Device:R")
  (at 120.65 118.11 0)
  (unit 1)
  (exclude_from_sim no)
  (in_bom yes)
  (on_board yes)
  (dnp no)
  (fields_autoplaced yes)
  (property "Reference" "R30" (at 123.19 116.8399 0) (effects (font (size 1.27 1.27)) (justify left)))
  (property "Value" "10K" (at 123.19 119.3799 0) (effects (font (size 1.27 1.27)) (justify left)))
  (property "Footprint" "Resistor_THT:R_Axial_DIN0207_L6.3mm_D2.5mm_P7.62mm_Horizontal" (at 118.872 118.11 90) (effects (font (size 1.27 1.27)) (hide yes)))
  (property "Datasheet" "~" (at 120.65 118.11 0) (effects (font (size 1.27 1.27)) (hide yes)))
  (property "Description" "Resistor" (at 120.65 118.11 0) (effects (font (size 1.27 1.27)) (hide yes)))
  (pin "1")
  (pin "2"))
 (symbol
  (lib_id "power:GND")
  (at 189.23 90.17 0)
  (unit 1)
  (exclude_from_sim no)
  (in_bom yes)
  (on_board yes)
  (dnp no)
  (fields_autoplaced yes)
  (property "Reference" "#PWR0114" (at 189.23 96.52 0) (effects (font (size 1.27 1.27)) (hide yes)))
  (property "Value" "GND" (at 189.23 95.25 0) (effects (font (size 1.27 1.27))))
  (property "Footprint" "" (at 189.23 90.17 0) (effects (font (size 1.27 1.27)) (hide yes)))
  (property "Datasheet" "" (at 189.23 90.17 0) (effects (font (size 1.27 1.27)) (hide yes)))
  (property "Description" "Power symbol creates a global label with name \"GND\" , ground" (at 189.23 90.17 0) (effects (font (size 1.27 1.27)) (hide yes)))
  (pin "1"))
 (symbol
  (lib_id "power:VCC")
  (at 189.23 82.55 0)
  (unit 1)
  (exclude_from_sim no)
  (in_bom yes)
  (on_board yes)
  (dnp no)
  (fields_autoplaced yes)
  (property "Reference" "#PWR0113" (at 189.23 86.36 0) (effects (font (size 1.27 1.27)) (hide yes)))
  (property "Value" "VCC" (at 189.23 77.47 0) (effects (font (size 1.27 1.27))))
  (property "Footprint" "" (at 189.23 82.55 0) (effects (font (size 1.27 1.27)) (hide yes)))
  (property "Datasheet" "" (at 189.23 82.55 0) (effects (font (size 1.27 1.27)) (hide yes)))
  (property "Description" "Power symbol creates a global label with name \"VCC\"" (at 189.23 82.55 0) (effects (font (size 1.27 1.27)) (hide yes)))
  (pin "1"))
 (symbol
  (lib_id "Device:R")
  (at 172.72 113.03 180)
  (unit 1)
  (exclude_from_sim no)
  (in_bom yes)
  (on_board yes)
  (dnp no)
  (fields_autoplaced yes)
  (property "Reference" "R33" (at 175.26 111.7599 0) (effects (font (size 1.27 1.27)) (justify right)))
  (property "Value" "1K" (at 175.26 114.2999 0) (effects (font (size 1.27 1.27)) (justify right)))
  (property "Footprint" "Resistor_THT:R_Axial_DIN0207_L6.3mm_D2.5mm_P7.62mm_Horizontal" (at 174.498 113.03 90) (effects (font (size 1.27 1.27)) (hide yes)))
  (property "Datasheet" "~" (at 172.72 113.03 0) (effects (font (size 1.27 1.27)) (hide yes)))
  (property "Description" "Resistor" (at 172.72 113.03 0) (effects (font (size 1.27 1.27)) (hide yes)))
  (pin "1")
  (pin "2"))
 (symbol
  (lib_id "Device:R")
  (at 158.75 124.46 90)
  (unit 1)
  (exclude_from_sim no)
  (in_bom yes)
  (on_board yes)
  (dnp no)
  (property "Reference" "R32" (at 159.766 119.38 90) (effects (font (size 1.27 1.27))))
  (property "Value" "10K" (at 159.004 121.92 90) (effects (font (size 1.27 1.27))))
  (property "Footprint" "Resistor_THT:R_Axial_DIN0207_L6.3mm_D2.5mm_P7.62mm_Horizontal" (at 158.75 126.238 90) (effects (font (size 1.27 1.27)) (hide yes)))
  (property "Datasheet" "~" (at 158.75 124.46 0) (effects (font (size 1.27 1.27)) (hide yes)))
  (property "Description" "Resistor" (at 158.75 124.46 0) (effects (font (size 1.27 1.27)) (hide yes)))
  (pin "1")
  (pin "2"))
 (symbol
  (lib_id "Device:C")
  (at 109.22 135.89 0)
  (unit 1)
  (exclude_from_sim no)
  (in_bom yes)
  (on_board yes)
  (dnp no)
  (fields_autoplaced yes)
  (property "Reference" "C33" (at 113.03 134.6199 0) (effects (font (size 1.27 1.27)) (justify left)))
  (property "Value" "10n" (at 113.03 137.1599 0) (effects (font (size 1.27 1.27)) (justify left)))
  (property "Footprint" "Capacitor_THT:C_Disc_D5.0mm_W2.5mm_P2.50mm" (at 110.1852 139.7 0) (effects (font (size 1.27 1.27)) (hide yes)))
  (property "Datasheet" "~" (at 109.22 135.89 0) (effects (font (size 1.27 1.27)) (hide yes)))
  (property "Description" "Unpolarized capacitor" (at 109.22 135.89 0) (effects (font (size 1.27 1.27)) (hide yes)))
  (pin "2")
  (pin "1")))
